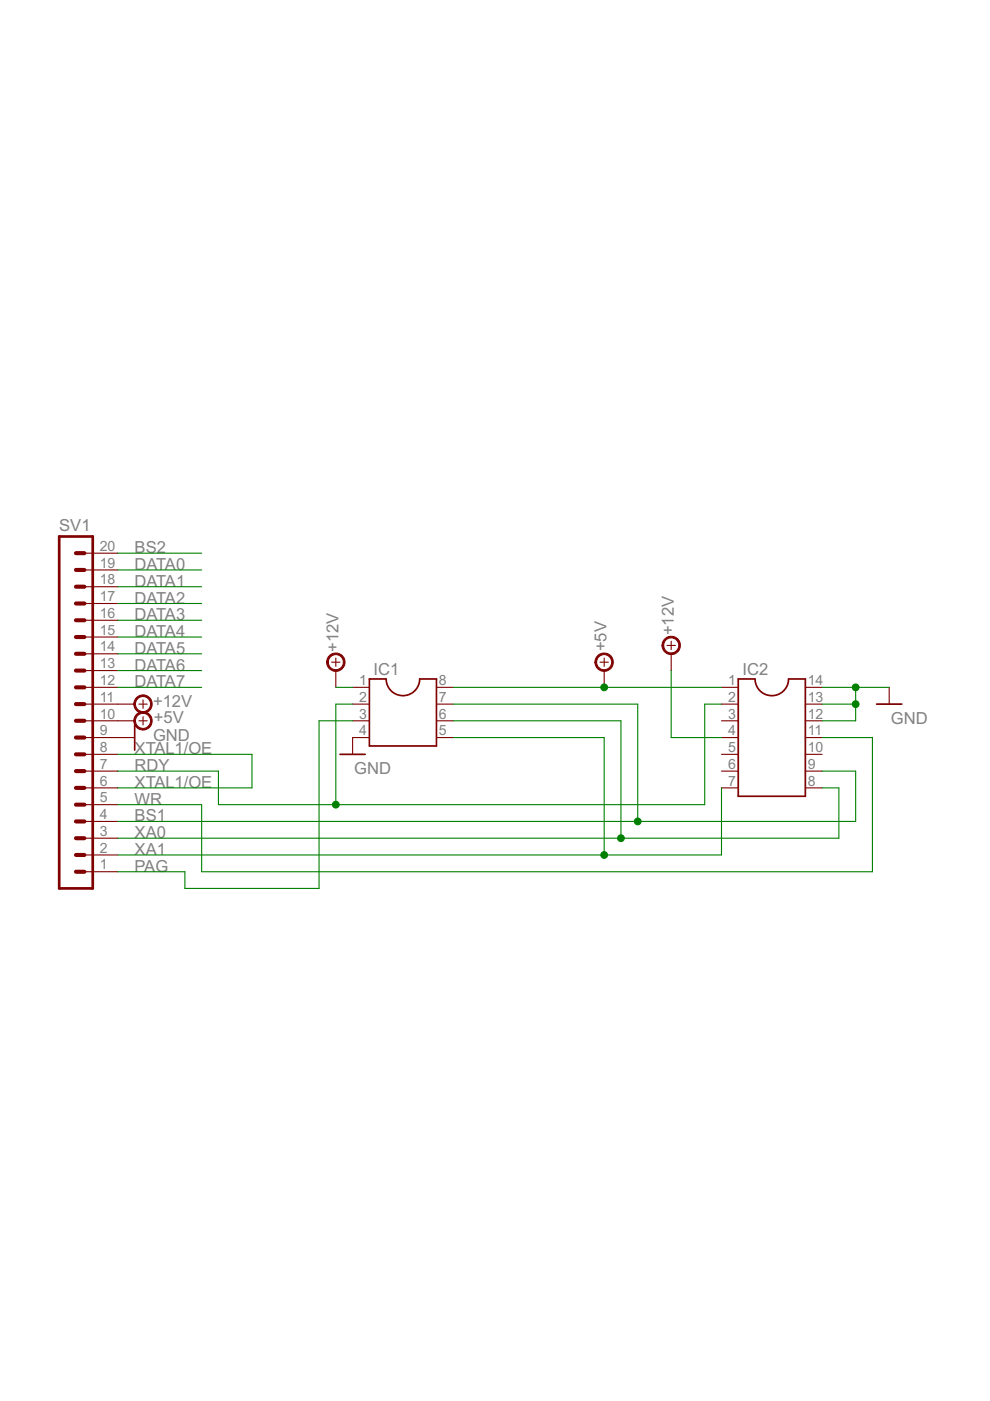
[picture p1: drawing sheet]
<svg xmlns="http://www.w3.org/2000/svg" width="210mm" height="297mm" viewBox="0 0 210 297" stroke-linecap="round" stroke-linejoin="round" font-family="sans-serif">
<g fill="#800000" stroke="#800000" stroke-width=".23">
<path d="M17.9 184.8h7.1z"/>
<path d="M17.9 181.3h7.1z"/>
<path d="M17.9 177.7h7.1z"/>
<path d="M17.9 174.2h7.1z"/>
<path d="M17.9 170.6h7.1z"/>
<path d="M17.9 167h7.1z"/>
<path d="M17.9 163.5h7.1z"/>
<path d="M17.9 159.9h7.1z"/>
<path d="M17.9 156.4h7.1z"/>
<path d="M17.9 152.8h7.1z"/>
<path d="M17.9 149.3h7.1z"/>
<path d="M17.9 145.7h7.1z"/>
<path d="M17.9 142.2h7.1z"/>
<path d="M17.9 138.6h7.1z"/>
<path d="M17.9 135.1h7.1z"/>
<path d="M17.9 131.5h7.1z"/>
<path d="M17.9 128h7.1z"/>
<path d="M17.9 124.4h7.1z"/>
<path d="M17.9 120.8h7.1z"/>
<path d="M17.9 117.3h7.1z"/>
<path d="M25 156.4h3.6z"/>
<path d="M25 152.8h3.6z"/>
<path d="M30.3 152v1.7z"/>
<path d="M29.4 152.8h1.8z"/>
<path d="M25 149.3h3.6z"/>
<path d="M29.4 149.3h1.8z"/>
<path d="M30.3 148.4v1.8z"/>
<path d="M74.8 145.7h3.5z"/>
<path d="M74.8 149.3h3.5z"/>
<path d="M74.8 152.8h3.5z"/>
<path d="M74.8 156.4h3.5z"/>
<path d="M92.5 156.4h3.6z"/>
<path d="M92.5 152.8h3.6z"/>
<path d="M92.5 149.3h3.6z"/>
<path d="M92.5 145.7h3.6z"/>
<path d="M153 145.7h3.5z"/>
<path d="M153 149.3h3.5z"/>
<path d="M153 152.8h3.5z"/>
<path d="M153 156.4h3.5z"/>
<path d="M153 159.9h3.5z"/>
<path d="M153 163.5h3.5z"/>
<path d="M153 167h3.5z"/>
<path d="M170.8 167h3.5z"/>
<path d="M170.8 163.5h3.5z"/>
<path d="M170.8 159.9h3.5z"/>
<path d="M170.8 156.4h3.5z"/>
<path d="M170.8 152.8h3.5z"/>
<path d="M170.8 149.3h3.5z"/>
<path d="M170.8 145.7h3.5z"/>
<path d="M128.1 142.2v3.5z"/>
<path d="M127.2 140.4h1.8z"/>
<path d="M128.1 139.5v1.8z"/>
<path d="M142.3 138.6v3.6z"/>
<path d="M142.3 136v1.7z"/>
<path d="M141.4 136.8h1.8z"/>
<path d="M74.8 156.4v3.5z"/>
<path d="M188.5 145.7v3.6z"/>
<path d="M71.2 142.2v3.5z"/>
<path d="M71.2 139.5v1.8z"/>
<path d="M70.3 140.4h1.8z"/>
</g>
<g fill="#800000" stroke="#800000" stroke-width=".57">
<path d="M12.6 188.4h7.1z"/>
<path d="M12.6 113.7v74.7z"/>
<path d="M19.7 113.7v74.7z"/>
<path d="M12.6 113.7h7.1z"/>
</g>
<g fill="#800000" stroke="#800000" stroke-width=".87">
<path d="M16.1 177.7h1.8z"/>
<path d="M16.1 181.3h1.8z"/>
<path d="M16.1 184.8h1.8z"/>
<path d="M16.1 170.6h1.8z"/>
<path d="M16.1 174.2h1.8z"/>
<path d="M16.1 159.9h1.8z"/>
<path d="M16.1 163.5h1.8z"/>
<path d="M16.1 167h1.8z"/>
<path d="M16.1 152.8h1.8z"/>
<path d="M16.1 156.4h1.8z"/>
<path d="M16.1 142.2h1.8z"/>
<path d="M16.1 145.7h1.8z"/>
<path d="M16.1 149.3h1.8z"/>
<path d="M16.1 131.5h1.8z"/>
<path d="M16.1 135.1h1.8z"/>
<path d="M16.1 138.6h1.8z"/>
<path d="M16.1 124.4h1.8z"/>
<path d="M16.1 128h1.8z"/>
<path d="M16.1 117.3h1.8z"/>
<path d="M16.1 120.8h1.8z"/>
</g>
<g fill="#800000" stroke="#800000" stroke-width=".36">
<path d="M28.6 153.7v5.3z"/>
<path d="M78.3 144v14.2z"/>
<path d="M78.3 158.2h14.2z"/>
<path d="M92.5 144v14.2z"/>
<path d="M89 144h3.5z"/>
<path d="M78.3 144h3.6z"/>
<path d="M156.5 144v24.8z"/>
<path d="M156.5 168.8h14.3z"/>
<path d="M170.8 144v24.8z"/>
<path d="M167.2 144h3.6z"/>
<path d="M156.5 144h3.6z"/>
<path d="M72.1 159.9h5.3z"/>
<path d="M185.9 149.3h5.3z"/>
</g>
<g fill="#800000" stroke="#800000" stroke-width=".21">
<path d="M29.1 151.3a1.96 1.96 0 0 1 3 .7 1.96 1.96 0 0 1-1.3 2.7 1.96 1.96 0 0 1-2.4-1.9h.3a1.6 1.6 0 0 1 2.3-1.4 1.6 1.6 0 0 1 .3 2.7 1.6 1.6 0 0 1-2.5-.9l-.1-.4h-.3a2.05 2.05 0 0 1 .7-1.5z" fill-rule="evenodd"/>
<path d="M29.1 147.8a1.96 1.96 0 0 1 3 .6 1.96 1.96 0 0 1-1.3 2.8 1.96 1.96 0 0 1-2.4-1.9h.3a1.6 1.6 0 0 1 2.3-1.5 1.6 1.6 0 0 1 .3 2.7 1.6 1.6 0 0 1-2.5-.9l-.1-.3h-.3a2.05 2.05 0 0 1 .7-1.5z" fill-rule="evenodd"/>
<path d="M126.8 138.9a1.96 1.96 0 0 1 3 .6 1.96 1.96 0 0 1-1.3 2.8 1.96 1.96 0 0 1-2.4-1.9h.4a1.6 1.6 0 0 1 2.3-1.5 1.6 1.6 0 0 1 .3 2.7 1.6 1.6 0 0 1-2.6-.9v-.3h-.4a2.05 2.05 0 0 1 .7-1.5z" fill-rule="evenodd"/>
<path d="M140.8 135.7a1.95 1.95 0 0 1 3.1 0 1.95 1.95 0 0 1-1 3 1.95 1.95 0 0 1-2.5-1.9h.3a1.6 1.6 0 0 1 2.3-1.4 1.6 1.6 0 0 1 .3 2.7 1.6 1.6 0 0 1-2.5-.9l-.1-.4h-.3z" fill-rule="evenodd"/>
<path d="M69.9 138.9a1.96 1.96 0 0 1 3.1 .6 1.96 1.96 0 0 1-1.3 2.8 1.96 1.96 0 0 1-2.4-1.9h.3a1.6 1.6 0 0 1 2.4-1.3 1.6 1.6 0 0 1 .1 2.7 1.6 1.6 0 0 1-2.5-1.1v-.3h-.3a1.93 1.93 0 0 1 .6-1.5z" fill-rule="evenodd"/>
</g>
<path d="M81.9 144a3.6 3.6 0 0 0 3.5 3.5 3.6 3.6 0 0 0 3.6-3.5M160.1 144a3.6 3.6 0 0 0 3.5 3.5 3.6 3.6 0 0 0 3.6-3.5" fill="none" stroke="#800000" stroke-width=".36"/>
<g fill="#008000" stroke="#008000" stroke-width=".23">
<path d="M25 142.2h17.8z"/>
<path d="M25 135.1h17.8z"/>
<path d="M25 131.5h17.8z"/>
<path d="M25 128h17.8z"/>
<path d="M25 124.4h17.8z"/>
<path d="M25 120.8h17.8z"/>
<path d="M96.1 149.3h39.1z"/>
<path d="M135.2 149.3v24.9z"/>
<path d="M135.2 174.2h46.2z"/>
<path d="M181.4 163.5v10.7z"/>
<path d="M174.3 163.5h7.1z"/>
<path d="M25 174.2h110.2z"/>
<path d="M96.1 156.4h32z"/>
<path d="M128.1 156.4v24.9z"/>
<path d="M128.1 181.3h24.9z"/>
<path d="M153 167v14.3z"/>
<path d="M25 181.3h103.1z"/>
<path d="M96.1 145.7h32z"/>
<path d="M128.1 145.7h24.9z"/>
<path d="M142.3 142.2v14.2z"/>
<path d="M142.3 156.4h10.7z"/>
<path d="M71.2 145.7h3.6z"/>
<path d="M25 117.3h17.8z"/>
<path d="M96.1 152.8h35.6z"/>
<path d="M131.7 152.8v24.9z"/>
<path d="M131.7 177.7h46.2z"/>
<path d="M177.9 167v10.7z"/>
<path d="M174.3 167h3.6z"/>
<path d="M25 177.7h106.7z"/>
<path d="M174.3 152.8h7.1z"/>
<path d="M181.4 149.3v3.5z"/>
<path d="M174.3 145.7h7.1z"/>
<path d="M174.3 149.3h7.1z"/>
<path d="M181.4 145.7h7.1z"/>
<path d="M181.4 145.7v3.6z"/>
<path d="M149.4 149.3h3.6z"/>
<path d="M149.4 149.3v21.3z"/>
<path d="M71.2 170.6h78.2z"/>
<path d="M71.2 149.3v21.3z"/>
<path d="M71.2 149.3h3.6z"/>
<path d="M46.3 170.6h24.9z"/>
<path d="M46.3 163.5v7.1z"/>
<path d="M25 163.5h21.3z"/>
<path d="M25 170.6h17.8z"/>
<path d="M42.8 170.6v14.2z"/>
<path d="M174.3 156.4h10.7z"/>
<path d="M185 156.4v28.4z"/>
<path d="M42.8 184.8h142.2z"/>
<path d="M67.6 152.8h7.2z"/>
<path d="M67.6 152.8v35.6z"/>
<path d="M39.2 188.4h28.4z"/>
<path d="M25 184.8h14.2z"/>
<path d="M39.2 184.8v3.6z"/>
<path d="M25 159.9h28.4z"/>
<path d="M25 167h28.4z"/>
<path d="M53.4 159.9v7.1z"/>
<path d="M25 138.6h17.8z"/>
<path d="M25 145.7h17.8z"/>
</g>
<g fill="#008000" stroke="#008000" stroke-width=".21">
<circle cx="135.2" cy="174.2" r=".72"/>
<circle cx="128.1" cy="181.3" r=".72"/>
<circle cx="128.1" cy="145.7" r=".72"/>
<circle cx="131.7" cy="177.7" r=".72"/>
<circle cx="181.4" cy="149.3" r=".72"/>
<circle cx="181.4" cy="145.7" r=".72"/>
<circle cx="71.2" cy="170.6" r=".72"/>
</g>
<g font-size="3.9" fill="#808080">
<text x="12.5" y="112.7">SV1</text>
<text x="28.5" y="117.3">BS2</text>
<text x="28.5" y="124.4">DATA1</text>
<text x="28.5" y="120.8">DATA0</text>
<text x="28.5" y="131.5">DATA3</text>
<text x="28.5" y="128">DATA2</text>
<text x="28.5" y="135.1">DATA4</text>
<text x="142.8" y="134.7" transform="rotate(-90 142.8 134.7)">+12V</text>
<text x="28.5" y="142.2">DATA6</text>
<text x="28.5" y="138.6">DATA5</text>
<text x="71.7" y="138.3" transform="rotate(-90 71.7 138.3)">+12V</text>
<text x="79.2" y="143.1">IC1</text>
<text x="128.6" y="138.1" transform="rotate(-90 128.6 138.1)">+5V</text>
<text x="157.4" y="143.1">IC2</text>
<text x="28.5" y="145.7">DATA7</text>
<text x="32.5" y="149.8">+12V</text>
<text x="32.6" y="153.4">+5V</text>
<text x="188.9" y="153.5">GND</text>
<text x="28.5" y="159.9">XTAL1/OE</text>
<text x="32.5" y="157.1">GND</text>
<text x="28.5" y="163.5">RDY</text>
<text x="28.5" y="167">XTAL1/OE</text>
<text x="75.1" y="164.2">GND</text>
<text x="28.5" y="170.6">WR</text>
<text x="28.5" y="174.2">BS1</text>
<text x="28.5" y="177.7">XA0</text>
<text x="28.5" y="181.3">XA1</text>
<text x="28.5" y="184.8">PAG</text>
</g>
<g font-size="3.3" fill="#808080">
<text x="21.1" y="116.8">20</text>
<text x="21.1" y="123.9">18</text>
<text x="21.1" y="120.4">19</text>
<text x="21.1" y="131">16</text>
<text x="21.1" y="127.5">17</text>
<text x="21.1" y="134.6">15</text>
<text x="21.1" y="141.7">13</text>
<text x="21.1" y="138.1">14</text>
<text x="21.1" y="148.8">11</text>
<text x="21.1" y="145.2">12</text>
<text x="76.1" y="145.2">1</text>
<text x="76.1" y="148.8">2</text>
<text x="93" y="148.8">7</text>
<text x="93" y="145.2">8</text>
<text x="154.4" y="145.2">1</text>
<text x="154.4" y="148.8">2</text>
<text x="171.3" y="148.8">13</text>
<text x="171.3" y="145.2">14</text>
<text x="21.1" y="155.9">9</text>
<text x="21.1" y="152.3">10</text>
<text x="76.1" y="152.3">3</text>
<text x="76.1" y="155.9">4</text>
<text x="93" y="155.9">5</text>
<text x="93" y="152.3">6</text>
<text x="154.4" y="152.3">3</text>
<text x="154.4" y="155.9">4</text>
<text x="171.3" y="155.9">11</text>
<text x="171.3" y="152.3">12</text>
<text x="21.1" y="159.4">8</text>
<text x="154.4" y="159.4">5</text>
<text x="171.3" y="159.4">10</text>
<text x="21.1" y="166.6">6</text>
<text x="21.1" y="163">7</text>
<text x="154.4" y="163">6</text>
<text x="154.4" y="166.6">7</text>
<text x="171.3" y="166.6">8</text>
<text x="171.3" y="163">9</text>
<text x="21.1" y="173.7">4</text>
<text x="21.1" y="170.1">5</text>
<text x="21.1" y="177.2">3</text>
<text x="21.1" y="184.3">1</text>
<text x="21.1" y="180.8">2</text>
</g>
</svg>
